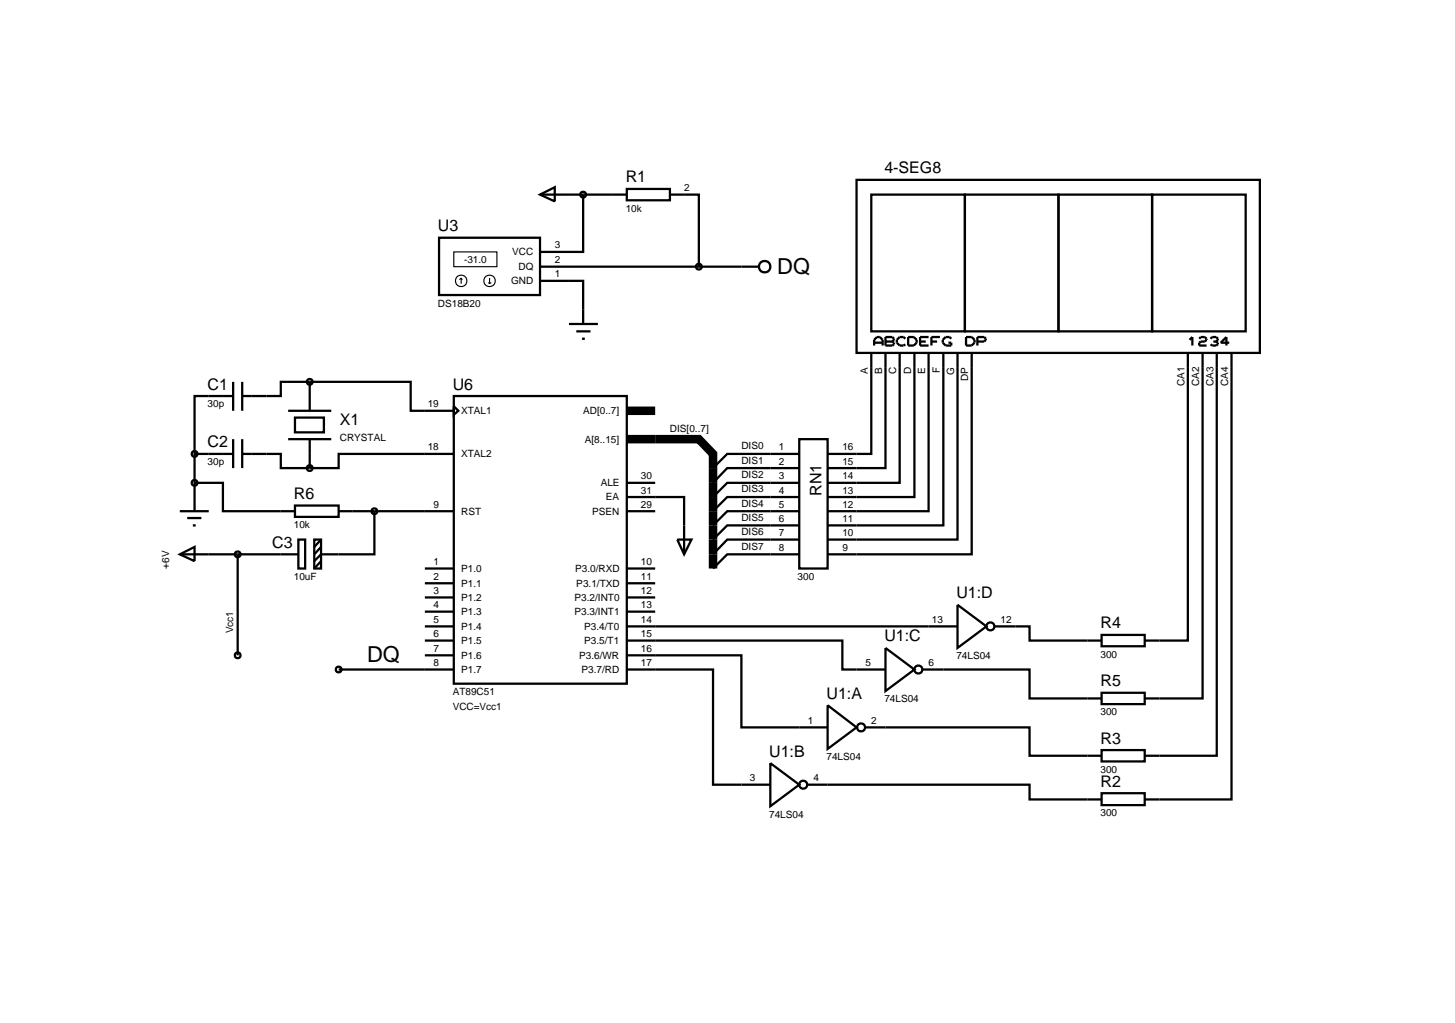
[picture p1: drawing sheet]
<svg xmlns="http://www.w3.org/2000/svg" width="257mm" height="180mm" viewBox="0 0 257 180" stroke-linecap="round" stroke-linejoin="round" font-family="sans-serif">
<path d="M110.5 77.4h12.7l2.5 2.6v20.2M110.5 72.4h5" fill="none" stroke="#000" stroke-width="1.5" stroke-linecap="butt"/>
<g fill="none" stroke="#000" stroke-width=".4">
<path d="M95.2 34.3l2.6-1.3v2.5zM95.2 34.3h15.3M102.8 34.3v10.1h-7.6M110.5 33.3h7.6v2h-7.6zM118.1 34.3h5.1v12.7M151 31.7h71.1v30.5h-71.1zM153.6 34.3h16.5v24.1h-16.5zM170.1 34.3h16.5v24.1h-16.5zM186.6 34.3h16.5v24.1h-16.5zM203.1 34.3h16.5v24.1h-16.5zM77.4 41.9h17.8v10.1h-17.8zM95.2 49.5h7.6v7.6"/>
<path d="M95.2 47h38.5M100.3 57.1h5.1M101.6 58.4h2.5M102.6 59.7h.5M156.1 59.4h1.2l.3 .3v.2l-.3 .3 .3 .2v.3l-.3 .2h-1.2zM159.6 59.7l-.3-.3h-.7l-.5 .5v.5l.5 .5h.7l.3-.2M160.1 59.4h1l.5 .5v.5l-.5 .5h-1zM163.7 59.4h-1.5v1.5h1.5M165.7 59.4h-1.5v1.5M167.7 59.7l-.3-.3h-.7l-.5 .5v.5l.5 .5h1v-.5h-.5M170.3 59.4h1l.5 .5v.5l-.5 .5h-1zM209.7 59.9l.5-.5v1.5"/>
<path d="M211.4 59.7l.3-.3h.7l.3 .3v.2l-.3 .3h-.7l-.3 .2v.5h1.3M213.4 59.7l.3-.3h.7l.3 .3v.2l-.3 .3M41.1 69.8h-6.8v10.2M41.1 67.3v5.1M41.1 77.4v5.1M42.7 67.3v5.1M42.7 77.4v5.1M50.8 72.4h7.6M50.8 77.4h7.6M52 73.6h5.1v2.6h-5.1zM54.6 67.3h-5.1v2.5h-6.8M54.6 67.3h17.8v5.1h7.6"/>
<path d="M54.6 67.3v5.1M54.6 77.4v5.1M80 69.8h30.5v50.7h-30.5zM80 71.6l.8 .8-.8 .7zM140.9 77.4h5v22.8h-5zM153.6 62.2v17.8h-7.7M154.1 60.9v-1l.5-.5h.5l.5 .5v1M154.1 60.4h1.5M156.1 62.2v20.3h-10.2M156.1 60.2h1.2M158.6 62.2v22.9h-12.7M161.2 62.2v25.4h-15.3"/>
<path d="M162.2 60.2h1M163.7 62.2v27.9h-17.8M164.2 60.2h1M166.3 62.2v30.4h-20.4M168.8 62.2v32.9h-22.9M171.3 62.2v35.5h-25.4M172.3 60.2h1.2l.3-.3v-.2l-.3-.3h-1.2v1.5M209.4 62.2v50.7h-7.6M212 62.2v60.9h-10.2M213.9 60.2h.5M214.4 60.2l.3 .2v.3l-.3 .2h-.7l-.3-.2M214.5 62.2v71h-12.7"/>
<path d="M216.7 60.4h-1.5l1-1v1.5M217.1 62.2v78.7h-15.3M31.7 97.7l2.6-1.3v2.5zM31.7 90.1h5.1M31.7 97.7h20.9M33 91.3h2.5M34 92.6h.5M34.3 85.1h5v5h12.7M34.3 80h6.8M34.3 80v10.1M41.9 97.7v17.8M42.7 80h6.8v2.5h5.1"/>
<path d="M52 89.1h7.7v2h-7.7zM52.6 95.1h1.2v5.1h-1.2zM55.4 95.1h1.2v5.1h-1.2zM56.6 95.1l-1.2 1.3M56.6 96.4l-1.2 1.3M56.6 98.9l-1.2 1.3M59.7 90.1h20.3M66 90.1v7.6h-9.4l-1.2 1.2M80 80h-20.3v2.5h-5.1M110.5 87.6h10.1v10.1M110.5 90.1h5M110.5 85.1h5"/>
<path d="M119.4 95.1h2.5l-1.3 2.6zM140.9 97.7h-12.7l-2.5 2.5M140.9 80h-12.7l-2.5 2.5M140.9 82.5h-12.7l-2.5 2.6M140.9 85.1h-12.7l-2.5 2.5M140.9 87.6h-12.7l-2.5 2.5M140.9 90.1h-12.7l-2.5 2.5M140.9 92.6h-12.7l-2.5 2.5M140.9 95.1h-12.7l-2.5 2.6M59.7 118h20.3M74.9 110.4h5.1M74.9 112.9h5.1"/>
<path d="M74.9 100.2h5.1M74.9 102.8h5.1M74.9 105.3h5.1M74.9 107.8h5.1M74.9 115.5h5.1M110.5 118h15.2v20.3h10.1M110.5 115.5h20.2v12.7h15.2M110.5 112.9h38v5.1h7.6M110.5 110.4h58.3M110.5 100.2h5M110.5 102.8h5M110.5 105.3h5"/>
<path d="M110.5 107.8h5M156.1 114.2l5.1 3.8-5.1 3.8zM162.7 118h18.8v5.1h12.7M168.8 106.6l5.1 3.8-5.1 3.8zM175.4 110.4h6.1v2.5h12.7M194.2 111.9h7.6v2h-7.6zM135.8 134.5l5.1 3.8-5.1 3.8zM142.4 138.3h39.1v2.6h12.7M145.9 124.3l5.1 3.9-5.1 3.8zM152.5 128.2h29v5h12.7M194.2 139.8h7.6v2.1h-7.6zM194.2 132.2h7.6v2h-7.6z"/>
<path d="M194.2 122.1h7.6v2h-7.6z"/>
<circle cx="102.8" cy="34.3" r=".51"/>
<circle cx="123.2" cy="47" r=".51"/>
<circle cx="134.8" cy="47" r="1.01"/>
<circle cx="54.6" cy="67.3" r=".51"/>
<circle cx="34.3" cy="80" r=".51"/>
<circle cx="34.3" cy="85.1" r=".51"/>
<circle cx="41.9" cy="97.7" r=".51"/>
<circle cx="54.6" cy="82.5" r=".51"/>
<circle cx="66" cy="90.1" r=".51"/>
<circle cx="41.9" cy="115.5" r=".51"/>
<circle cx="59.7" cy="118" r=".51"/>
<circle cx="161.9" cy="118" r=".7"/>
<circle cx="174.6" cy="110.4" r=".7"/>
<circle cx="141.6" cy="138.3" r=".7"/>
<circle cx="151.8" cy="128.2" r=".7"/>
</g>
<g fill="none" stroke="#000" stroke-width=".2">
<path d="M80 44.4h7.6v2.6h-7.6zM81.3 49l.2 .3M81.3 49l-.3 .3M81.3 49v1M86.1 49.8l.2 .2M86.3 49v1M86.6 49.8l-.3 .2"/>
<circle cx="81.3" cy="49.5" r="1.01"/>
<circle cx="86.3" cy="49.5" r="1.01"/>
</g>
<g font-size="3.9">
<text x="137" y="48.2">DQ</text>
<text x="64.7" y="116.6">DQ</text>
</g>
<g font-size="2.8">
<text x="110.3" y="32.2">R1</text>
<text x="155.9" y="30.5">4-SEG8</text>
<text x="77.2" y="40.8">U3</text>
<text x="36.6" y="68.7">C1</text>
<text x="79.8" y="68.7">U6</text>
<text x="59.9" y="75">X1</text>
<text x="36.6" y="78.9">C2</text>
<text x="51.8" y="88">R6</text>
<text x="144.8" y="87.4" transform="rotate(-90 144.8 87.4)">RN1</text>
<text x="48" y="96.6">C3</text>
<text x="168.6" y="105.5">U1:D</text>
<text x="155.9" y="113.1">U1:C</text>
<text x="194" y="110.8">R4</text>
<text x="145.7" y="123.2">U1:A</text>
<text x="194" y="121">R5</text>
<text x="194" y="131.1">R3</text>
<text x="135.6" y="133.4">U1:B</text>
<text x="194" y="138.7">R2</text>
</g>
<g font-size="1.8">
<text x="120.6" y="33.7">2</text>
<text x="110.3" y="37.3">10k</text>
<text x="81.8" y="46.3">-31.0</text>
<text x="90.3" y="45">VCC</text>
<text x="91.4" y="47.6">DQ</text>
<text x="97.8" y="46.4">2</text>
<text x="97.8" y="43.8">3</text>
<text x="90.1" y="50.1">GND</text>
<text x="97.8" y="48.9">1</text>
<text x="77.2" y="54.1">DS18B20</text>
<text x="153" y="65.9" transform="rotate(-90 153 65.9)">A</text>
<text x="155.5" y="65.9" transform="rotate(-90 155.5 65.9)">B</text>
<text x="158" y="66" transform="rotate(-90 158 66)">C</text>
<text x="160.6" y="66" transform="rotate(-90 160.6 66)">D</text>
<text x="163.1" y="65.9" transform="rotate(-90 163.1 65.9)">E</text>
<text x="165.7" y="65.8" transform="rotate(-90 165.7 65.8)">F</text>
<text x="36.6" y="71.8">30p</text>
<text x="75.4" y="71.8">19</text>
<text x="168.2" y="66.1" transform="rotate(-90 168.2 66.1)">G</text>
<text x="170.7" y="67.2" transform="rotate(-90 170.7 67.2)">DP</text>
<text x="208.8" y="68.1" transform="rotate(-90 208.8 68.1)">CA1</text>
<text x="211.4" y="68.1" transform="rotate(-90 211.4 68.1)">CA2</text>
<text x="213.9" y="68.1" transform="rotate(-90 213.9 68.1)">CA3</text>
<text x="216.5" y="68.1" transform="rotate(-90 216.5 68.1)">CA4</text>
<text x="59.9" y="77.8">CRYSTAL</text>
<text x="81.3" y="73">XTAL1</text>
<text x="102.8" y="73">AD[0..7]</text>
<text x="103.1" y="78">A[8..15]</text>
<text x="118.1" y="76.1">DIS[0..7]</text>
<text x="36.6" y="82">30p</text>
<text x="75.4" y="79.4">18</text>
<text x="81.3" y="80.6">XTAL2</text>
<text x="130.7" y="79.2">DIS0</text>
<text x="130.7" y="81.7">DIS1</text>
<text x="137.3" y="79.4">1</text>
<text x="137.3" y="81.9">2</text>
<text x="148.5" y="79.4">16</text>
<text x="148.5" y="81.9">15</text>
<text x="76.4" y="89.5">9</text>
<text x="105.9" y="85.7">ALE</text>
<text x="106.8" y="88.2">EA</text>
<text x="113" y="84.5">30</text>
<text x="113" y="87">31</text>
<text x="113" y="89.5">29</text>
<text x="130.7" y="84.3">DIS2</text>
<text x="130.7" y="86.8">DIS3</text>
<text x="130.7" y="89.3">DIS4</text>
<text x="137.3" y="84.5">3</text>
<text x="137.3" y="87">4</text>
<text x="137.3" y="89.5">5</text>
<text x="148.5" y="84.5">14</text>
<text x="148.5" y="87">13</text>
<text x="148.5" y="89.5">12</text>
<text x="51.8" y="93.1">10k</text>
<text x="81.3" y="90.7">RST</text>
<text x="104.4" y="90.7">PSEN</text>
<text x="130.7" y="91.8">DIS5</text>
<text x="130.7" y="94.3">DIS6</text>
<text x="137.3" y="92">6</text>
<text x="137.3" y="94.5">7</text>
<text x="148.5" y="92">11</text>
<text x="148.5" y="94.5">10</text>
<text x="29.8" y="100.2" transform="rotate(-90 29.8 100.2)">+6V</text>
<text x="76.4" y="99.6">1</text>
<text x="81.3" y="100.8">P1.0</text>
<text x="101.4" y="100.8">P3.0/RXD</text>
<text x="113" y="99.6">10</text>
<text x="130.7" y="96.9">DIS7</text>
<text x="137.3" y="97.1">8</text>
<text x="148.5" y="97.1">9</text>
<text x="51.8" y="102.2">10uF</text>
<text x="76.4" y="102.2">2</text>
<text x="76.4" y="104.7">3</text>
<text x="76.4" y="107.2">4</text>
<text x="81.3" y="103.4">P1.1</text>
<text x="81.3" y="105.9">P1.2</text>
<text x="101.3" y="105.9">P3.2/INT0</text>
<text x="101.6" y="103.4">P3.1/TXD</text>
<text x="113" y="102.2">11</text>
<text x="113" y="104.7">12</text>
<text x="113" y="107.2">13</text>
<text x="140.6" y="102.2">300</text>
<text x="41.1" y="111.6" transform="rotate(-90 41.1 111.6)">Vcc1</text>
<text x="76.4" y="109.8">5</text>
<text x="76.4" y="112.3">6</text>
<text x="81.3" y="108.4">P1.3</text>
<text x="81.3" y="111">P1.4</text>
<text x="81.3" y="113.5">P1.5</text>
<text x="101.3" y="108.4">P3.3/INT1</text>
<text x="103" y="111">P3.4/T0</text>
<text x="103" y="113.5">P3.5/T1</text>
<text x="113" y="109.8">14</text>
<text x="113" y="112.3">15</text>
<text x="164.3" y="109.8">13</text>
<text x="176.4" y="109.8">12</text>
<text x="76.4" y="114.9">7</text>
<text x="76.4" y="117.4">8</text>
<text x="81.3" y="116.1">P1.6</text>
<text x="81.3" y="118.6">P1.7</text>
<text x="102.1" y="116.1">P3.6/WR</text>
<text x="102.5" y="118.6">P3.7/RD</text>
<text x="113" y="117.4">17</text>
<text x="113" y="114.9">16</text>
<text x="152.6" y="117.4">5</text>
<text x="163.7" y="117.4">6</text>
<text x="168.6" y="116.2">74LS04</text>
<text x="194" y="115.9">300</text>
<text x="79.8" y="122.5">AT89C51</text>
<text x="79.8" y="125.1">VCC=Vcc1</text>
<text x="155.9" y="123.8">74LS04</text>
<text x="142.4" y="127.6">1</text>
<text x="153.6" y="127.6">2</text>
<text x="194" y="126.1">300</text>
<text x="132.2" y="137.7">3</text>
<text x="143.4" y="137.7">4</text>
<text x="145.7" y="134">74LS04</text>
<text x="194" y="136.2">300</text>
<text x="194" y="143.9">300</text>
<text x="135.6" y="144.1">74LS04</text>
</g>
</svg>
